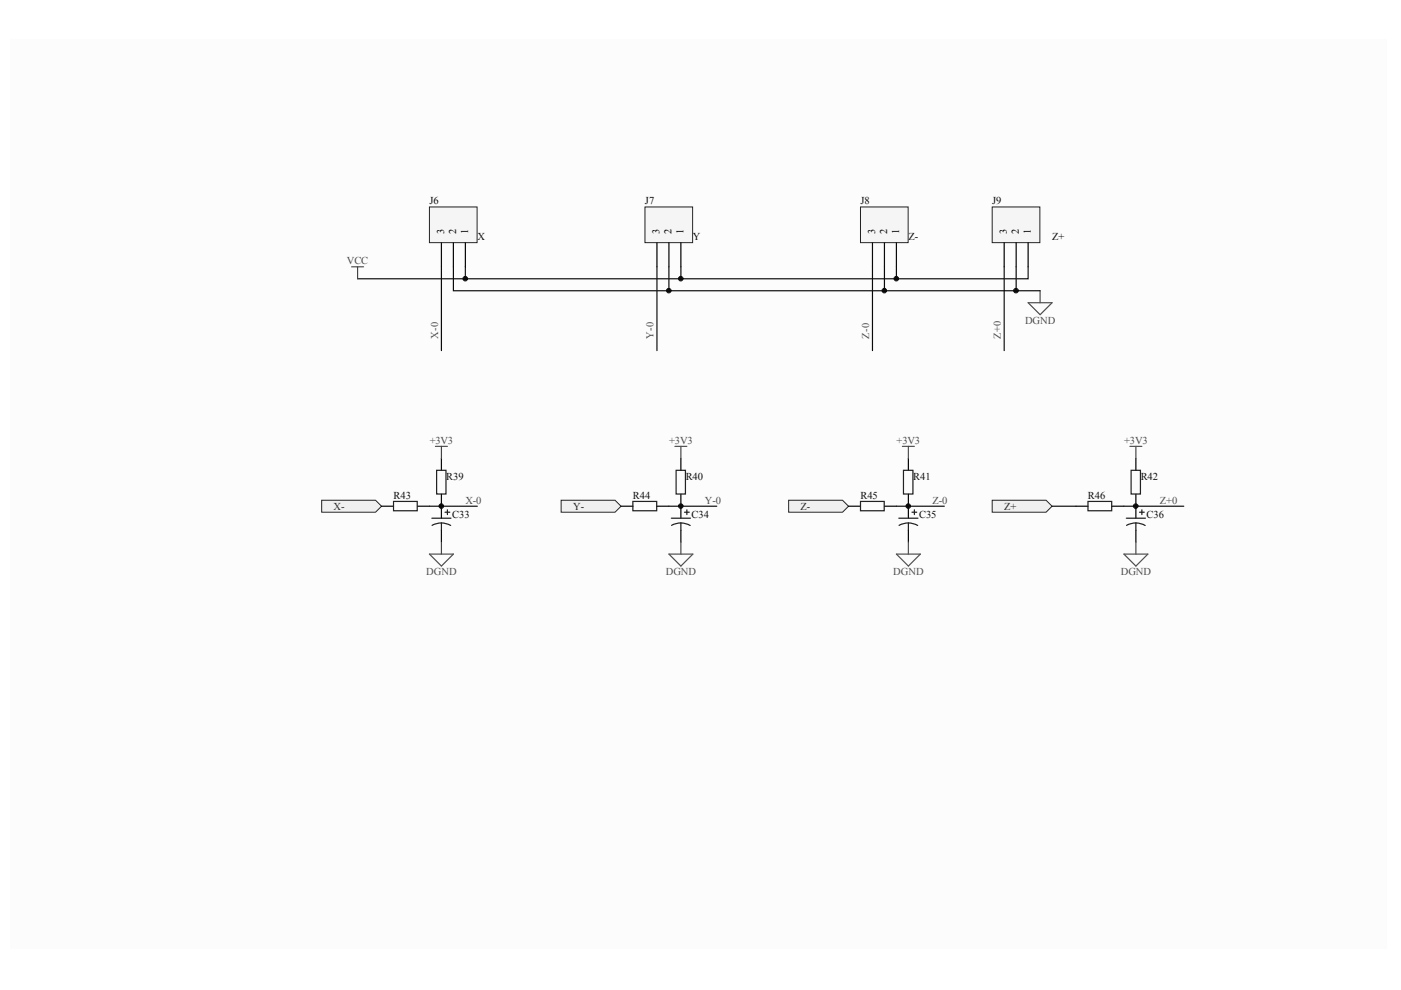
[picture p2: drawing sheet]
<svg xmlns="http://www.w3.org/2000/svg" width="297mm" height="210mm" viewBox="0 0 297 210" stroke-linecap="round" stroke-linejoin="round" font-family="sans-serif">
<path d="M2.2 8.3h291.9v192.9h-291.9z" fill="#fcfcfc"/>
<path d="M182.4 43.9h10.1v7.5h-10.1z" fill="#f5f5f5" stroke="#262626" stroke-width=".21"/>
<path d="M185 51.5v5.1M187.5 51.5v5.1M190.1 51.5v5.1" fill="none" stroke="#000" stroke-width=".25"/>
<path d="M136.7 43.9h10.1v7.5h-10.1z" fill="#f5f5f5" stroke="#262626" stroke-width=".21"/>
<path d="M139.3 51.5v5.1M141.8 51.5v5.1M144.4 51.5v5.1" fill="none" stroke="#000" stroke-width=".25"/>
<path d="M139.3 56.6v17.7M144.4 56.6v2.5M185 56.6v17.7M187.5 56.6v5" fill="none" stroke="#0e0e0e" stroke-width=".25"/>
<path d="M68.2 106.1h11.4l1.3 1.2-1.3 1.3h-11.4z" fill-rule="evenodd" fill="#f0f0f0" stroke="#262626" stroke-width=".21"/>
<path d="M144.4 97.2v2.5M144.4 104.8v5.1M144.4 112.4v2.5" fill="none" stroke="#000" stroke-width=".25"/>
<path d="M143.3 99.7h2v5h-2zM142.3 109.9h4.1M144.4 110.9l1.2 .2 .7 .3M144.4 110.9l-.9 .1-1.1 .4M144.4 110.9v1.5M145.1 108.6h1M145.6 108.1v1" fill="none" stroke="#1c1c1c" stroke-width=".25"/>
<path d="M143.1 94.6h2.5M144.4 94.6v2.6M141.8 117.5h5.1l-2.5 2.5zM144.4 114.9v2.6" fill="none" stroke="#4c4c4c" stroke-width=".25"/>
<path d="M167.2 106.1h11.4l1.3 1.2-1.3 1.3h-11.4z" fill-rule="evenodd" fill="#f0f0f0" stroke="#262626" stroke-width=".21"/>
<path d="M192.6 97.2v2.5M192.6 104.8v5.1M192.6 112.4v2.5" fill="none" stroke="#000" stroke-width=".25"/>
<path d="M191.6 99.7h2v5h-2zM190.6 109.9h4M192.6 110.9l1.2 .2 .8 .3M192.6 110.9l-.8 .1-1.2 .4M192.6 110.9v1.5M193.4 108.6h1M193.9 108.1v1" fill="none" stroke="#1c1c1c" stroke-width=".25"/>
<path d="M191.3 94.6h2.6M192.6 94.6v2.6M190.1 117.5h5l-2.5 2.5zM192.6 114.9v2.6" fill="none" stroke="#4c4c4c" stroke-width=".25"/>
<path d="M190.1 56.6v2.5h-114.3" fill="none" stroke="#0e0e0e" stroke-width=".25"/>
<path d="M119 106.1h11.4l1.3 1.2-1.3 1.3h-11.4z" fill-rule="evenodd" fill="#f0f0f0" stroke="#262626" stroke-width=".21"/>
<path d="M91 43.9h10.2v7.5h-10.2z" fill="#f5f5f5" stroke="#262626" stroke-width=".21"/>
<path d="M93.6 51.5v5.1M96.1 51.5v5.1M98.7 51.5v5.1M93.6 97.2v2.5M80.9 107.3h2.5M88.5 107.3h2.5M93.6 104.8v5.1M93.6 112.4v2.5M131.7 107.3h2.5M139.3 107.3h2.5M179.9 107.3h2.5M187.5 107.3h2.6" fill="none" stroke="#000" stroke-width=".25"/>
<path d="M93.6 56.6v17.7M96.1 56.6v5h45.7M98.7 56.6v2.5M141.8 56.6v5h78.7M91 107.3h10.2M141.8 107.3h10.2M190.1 107.3h10.1" fill="none" stroke="#0e0e0e" stroke-width=".25"/>
<path d="M92.6 99.7h2v5h-2zM83.4 106.3h5.1v2h-5.1zM91.6 109.9h4M93.6 110.9l1.2 .2 .8 .3M93.6 110.9l-.8 .1-1.2 .4M93.6 110.9v1.5M94.3 108.6h1.1M94.9 108.1v1M134.2 106.3h5v2h-5zM182.4 106.3h5.1v2h-5.1z" fill="none" stroke="#1c1c1c" stroke-width=".25"/>
<path d="M74.5 56.6h2.6M75.8 56.6v2.5M218 64.2h5.1l-2.6 2.5zM220.5 61.6v2.6M92.3 94.6h2.6M93.6 94.6v2.6M91 117.5h5.1l-2.5 2.5zM93.6 114.9v2.6" fill="none" stroke="#4c4c4c" stroke-width=".25"/>
<path d="M210.4 106.1h11.4l1.3 1.2-1.3 1.3h-11.4z" fill-rule="evenodd" fill="#f0f0f0" stroke="#262626" stroke-width=".21"/>
<path d="M240.8 97.2v2.5M228.1 107.3h2.6M235.8 107.3h2.5M240.8 104.8v5.1M240.8 112.4v2.5" fill="none" stroke="#000" stroke-width=".25"/>
<path d="M239.8 99.7h2v5h-2zM230.7 106.3h5v2h-5zM238.8 109.9h4.1M240.8 110.9l1.2 .2 .8 .3M240.8 110.9l-.8 .1-1.2 .4M240.8 110.9v1.5M241.6 108.6h1M242.1 108.1v1" fill="none" stroke="#1c1c1c" stroke-width=".25"/>
<path d="M239.6 94.6h2.5M240.8 94.6v2.6M238.3 117.5h5.1l-2.6 2.5zM240.8 114.9v2.6" fill="none" stroke="#4c4c4c" stroke-width=".25"/>
<path d="M223.1 107.3h5M238.3 107.3h12.7" fill="none" stroke="#0e0e0e" stroke-width=".25"/>
<path d="M210.4 43.9h10.1v7.5h-10.1z" fill="#f5f5f5" stroke="#262626" stroke-width=".21"/>
<path d="M212.9 51.5v5.1M215.4 51.5v5.1M218 51.5v5.1" fill="none" stroke="#000" stroke-width=".25"/>
<path d="M212.9 56.6v17.7M215.4 56.6v5M218 56.6v2.5h-27.9" fill="none" stroke="#0e0e0e" stroke-width=".25"/>
<g fill="#0e0e0e" stroke="#0e0e0e" stroke-width=".21">
<circle cx="93.6" cy="107.3" r=".48"/>
<circle cx="98.6" cy="59.1" r=".48"/>
<circle cx="141.8" cy="61.6" r=".48"/>
<circle cx="144.3" cy="107.3" r=".48"/>
<circle cx="144.3" cy="59.1" r=".48"/>
<circle cx="187.5" cy="61.6" r=".48"/>
<circle cx="190" cy="59.1" r=".48"/>
<circle cx="192.6" cy="107.3" r=".48"/>
<circle cx="215.4" cy="61.6" r=".49"/>
<circle cx="240.8" cy="107.3" r=".49"/>
</g>
<g font-size="2.2" fill="#0e0e0e">
<text x="91" y="43.3">J6</text>
<text x="136.7" y="43.3">J7</text>
<text x="182.4" y="43.3">J8</text>
<text x="210.4" y="43.3">J9</text>
<text x="101.2" y="50.9">X</text>
<text x="146.9" y="50.9">Y</text>
<text x="192.6" y="50.9">Z-</text>
<text x="223.1" y="50.9">Z+</text>
<text x="94.6" y="101.7">R39</text>
<text x="145.4" y="101.7">R40</text>
<text x="193.6" y="101.7">R41</text>
<text x="241.8" y="101.7">R42</text>
<text x="83.4" y="105.8">R43</text>
<text x="134.2" y="105.8">R44</text>
<text x="182.4" y="105.8">R45</text>
<text x="230.7" y="105.8">R46</text>
<text x="95.9" y="109.8">C33</text>
<text x="146.6" y="109.8">C34</text>
<text x="194.9" y="109.8">C35</text>
<text x="243.1" y="109.8">C36</text>
</g>
<g font-size="2.2">
<text x="94.2" y="49.7" transform="rotate(-90 94.2 49.7)">3</text>
<text x="96.7" y="49.7" transform="rotate(-90 96.7 49.7)">2</text>
<text x="99.2" y="49.7" transform="rotate(-90 99.2 49.7)">1</text>
<text x="139.9" y="49.7" transform="rotate(-90 139.9 49.7)">3</text>
<text x="142.4" y="49.7" transform="rotate(-90 142.4 49.7)">2</text>
<text x="144.9" y="49.7" transform="rotate(-90 144.9 49.7)">1</text>
<text x="185.6" y="49.7" transform="rotate(-90 185.6 49.7)">3</text>
<text x="188.1" y="49.7" transform="rotate(-90 188.1 49.7)">2</text>
<text x="190.6" y="49.7" transform="rotate(-90 190.6 49.7)">1</text>
<text x="213.5" y="49.7" transform="rotate(-90 213.5 49.7)">3</text>
<text x="216" y="49.7" transform="rotate(-90 216 49.7)">2</text>
<text x="218.6" y="49.7" transform="rotate(-90 218.6 49.7)">1</text>
</g>
<g font-size="2.2" fill="#4c4c4c">
<text x="73.6" y="56">VCC</text>
<text x="92.9" y="71.8" transform="rotate(-90 92.9 71.8)">X-0</text>
<text x="138.6" y="71.8" transform="rotate(-90 138.6 71.8)">Y-0</text>
<text x="184.3" y="71.8" transform="rotate(-90 184.3 71.8)">Z-0</text>
<text x="212.2" y="71.8" transform="rotate(-90 212.2 71.8)">Z+0</text>
<text x="217.3" y="68.7">DGND</text>
<text x="91.1" y="94.1">+3V3</text>
<text x="141.9" y="94.1">+3V3</text>
<text x="190.1" y="94.1">+3V3</text>
<text x="238.3" y="94.1">+3V3</text>
<text x="98.7" y="106.8">X-0</text>
<text x="149.4" y="106.8">Y-0</text>
<text x="197.7" y="106.8">Z-0</text>
<text x="245.9" y="106.8">Z+0</text>
<text x="90.4" y="122">DGND</text>
<text x="141.2" y="122">DGND</text>
<text x="189.4" y="122">DGND</text>
<text x="237.6" y="122">DGND</text>
</g>
<g font-size="2.2" fill="#262626">
<text x="70.7" y="108.1">X-</text>
<text x="121.5" y="108.1">Y-</text>
<text x="169.7" y="108.1">Z-</text>
<text x="212.9" y="108.1">Z+</text>
</g>
</svg>
